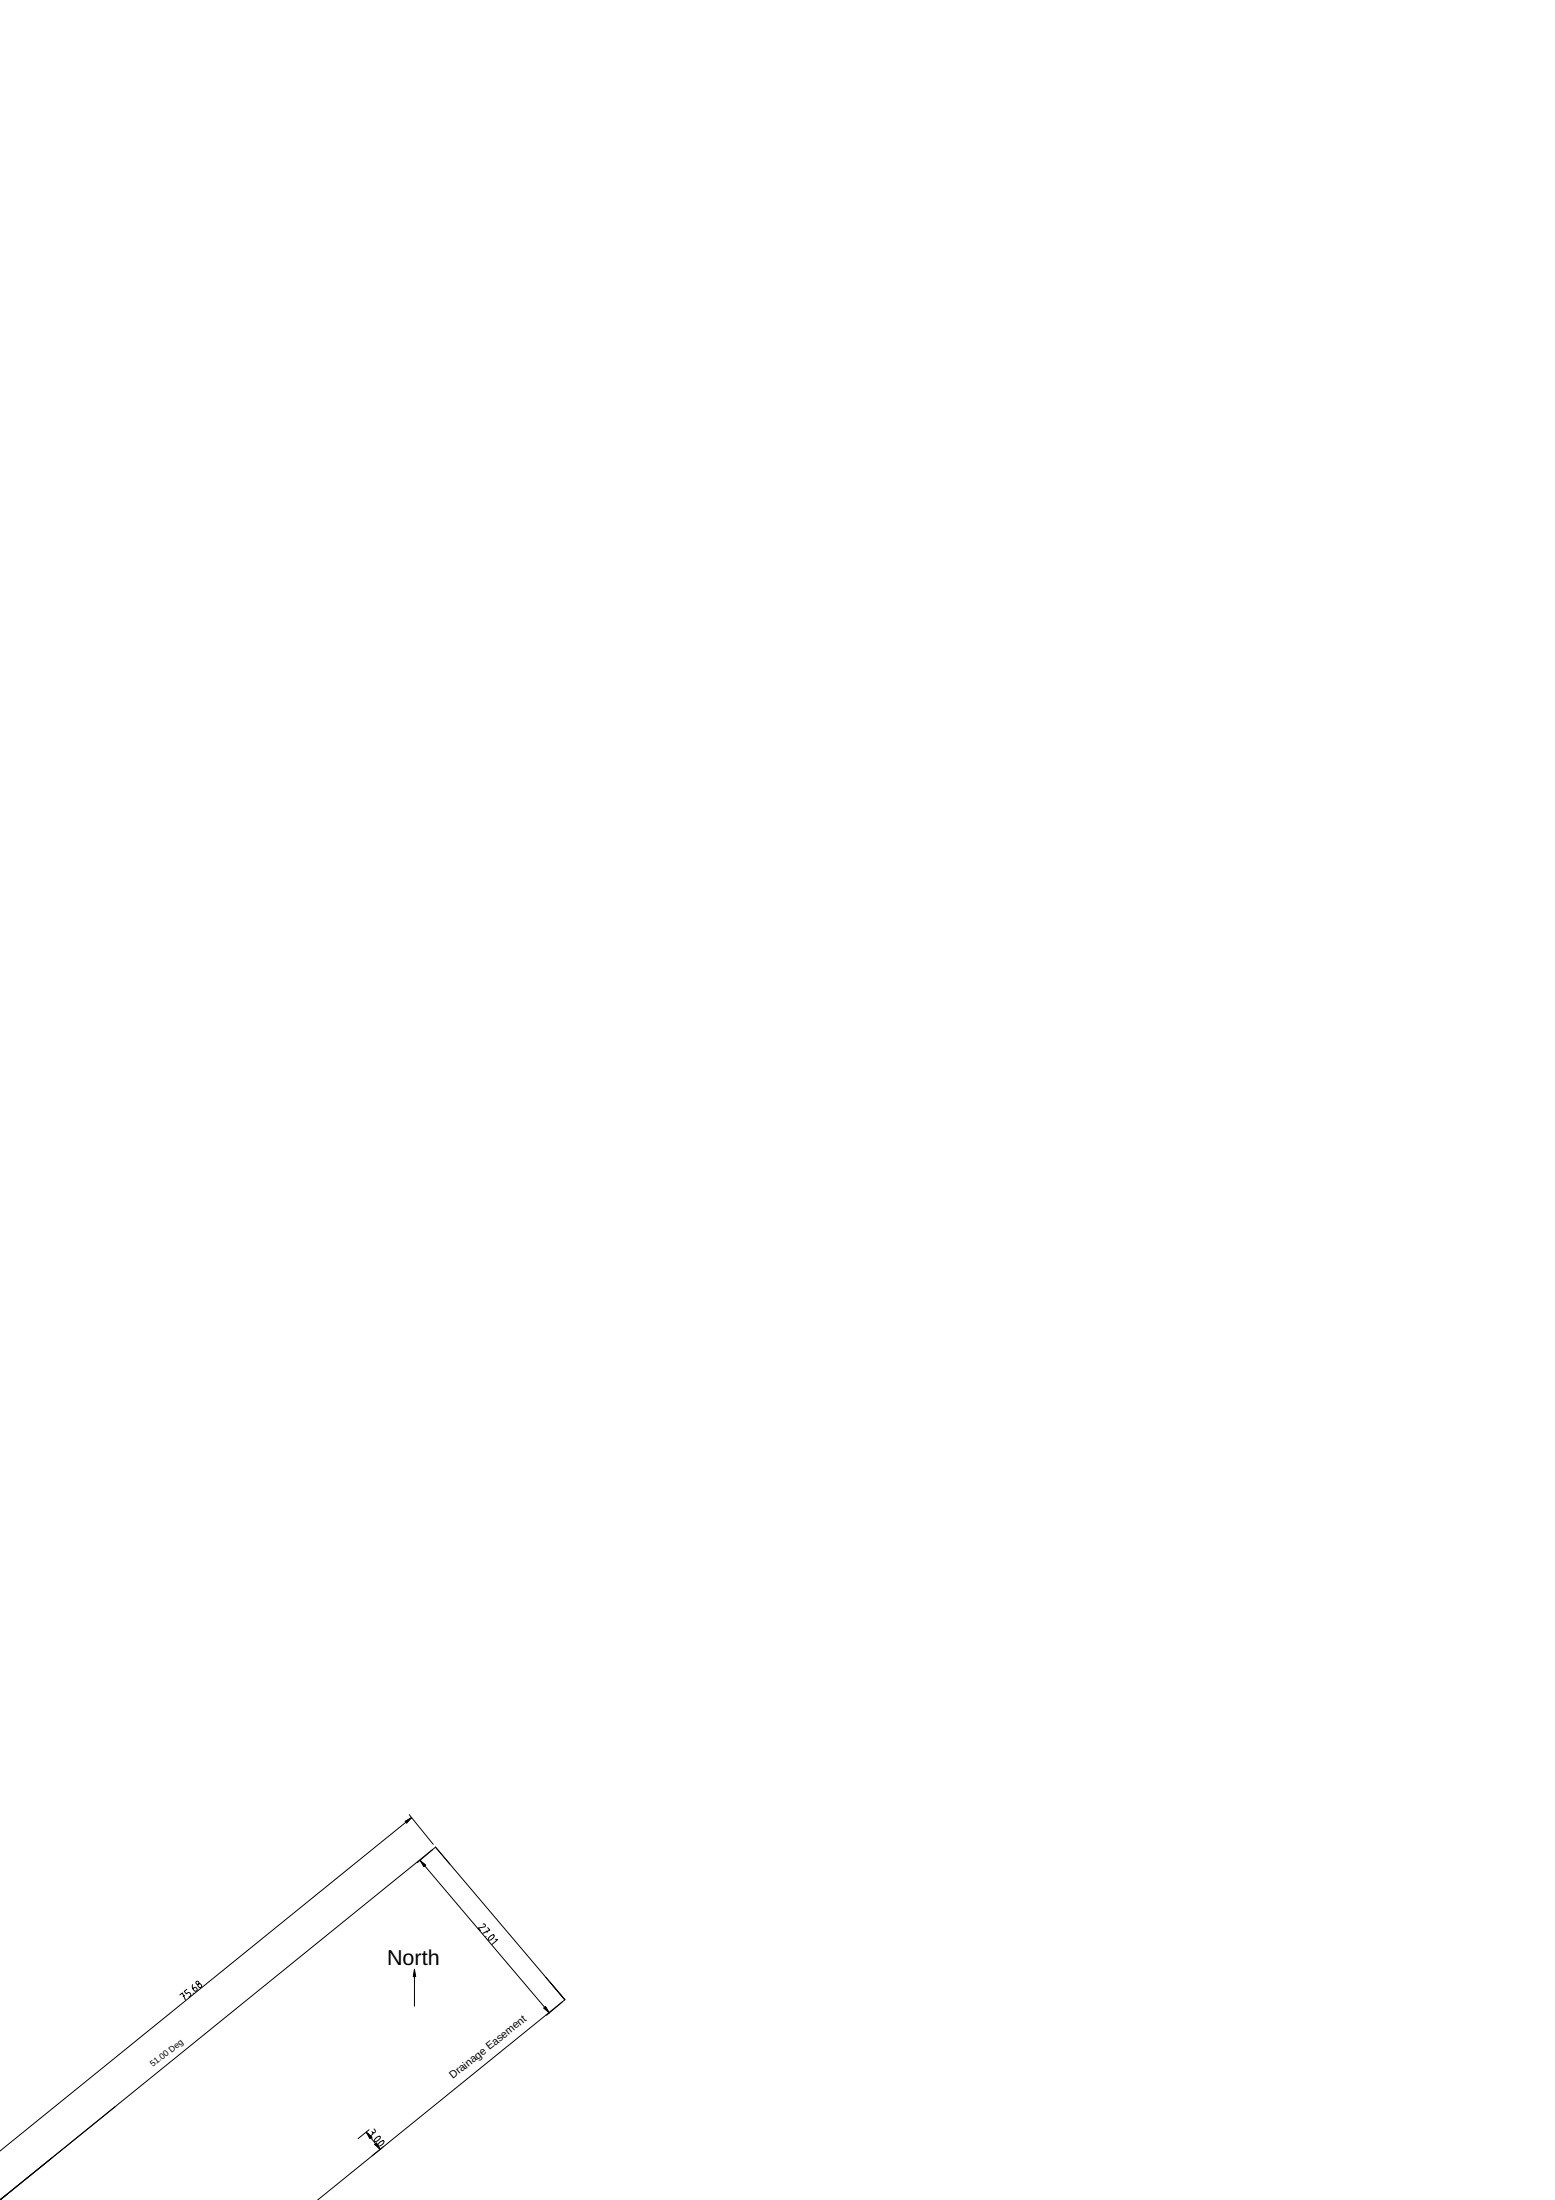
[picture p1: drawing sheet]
<svg xmlns="http://www.w3.org/2000/svg" width="210mm" height="297mm" viewBox="0 0 210 297" stroke-linecap="round" stroke-linejoin="round" font-family="sans-serif">
<g fill="none" stroke="#000" stroke-width=".13">
<path d="M55.2 245l3.3 4M55.6 245.4l-55.6 45.1M56.7 251.2l17.5 20.6M58.4 249.7l-2.1 1.8M58.8 249.4l17.4 20.6-33.4 27.1M58.8 249.4l-58.8 47.6v.1M58.8 249.4l1.9 2.3M65.2 259.8l.3 .1v.2l-.9 .2 .3 .4M24.3 269.4l.3-.3 .4 .9M24.9 269.4l-.2 .2M25.2 268.6l-.3 .3 .3 .3 .2-.2 .2 .1 .1 .3-.2 .2M26 268v.3l.2 .5 .2 .1 .2-.2v-.2l-.2-.2-.4 .2"/>
<path d="M26.1 269.1v.1M55.9 265.9v5M65.6 261.5h.1M65.6 260.7l.2 .2M65.8 260.3l.3 .3-.9 .4M66.1 261.5l.4-.2h.2l-.2 .5-.5 .2-.1-.2zM66.9 261.8l.3 .1-.8 .6M75.9 270.3l-2.1 1.8M15.5 284.4l-15.6 12.7M49.4 287.9l1.9 2.3M49.8 287.6l-1.5 1.2M50.2 287.8l.1 .1"/>
<path d="M50.2 288.6v.1M50.5 287.4l.2 .4-.2 .2-.2-.1-.1 .3-.2 .1-.3-.2M50.7 288.7l.4-.3 .2 .1-.2 .5-.5 .2-.1-.2zM51.2 289.3l.4-.2h.2l-.2 .5-.5 .2-.1-.2z"/>
<circle cx="26.7" cy="267.7" r=".21"/>
<circle cx="27" cy="268.1" r=".26"/>
</g>
<path d="M54.7 245.9l.9-.5-.7 .8zM56.7 251.2l.8 .6-.3 .2zM55.9 265.9l.2 1h-.3zM73.4 271.1l.2-.2 .6 .9zM49.4 287.9l.8 .6-.3 .3zM50.6 289.5l.2-.2 .5 .9z" fill="#000"/>
<path d="M54.7 245.9l.9-.5-.7 .8zM56.7 251.2l.8 .6-.3 .2zM55.9 265.9l.2 1h-.3zM73.4 271.1l.2-.2 .6 .9zM49.4 287.9l.8 .6-.3 .3zM50.6 289.5l.2-.2 .5 .9z" fill="#000" stroke="#000" stroke-width=".13"/>
<text font-size="2.9" x="52.2" y="265.2">North</text>
<text font-size="1.5" x="61.1" y="280.7" transform="rotate(-39 61.1 280.7)">Drainage Easement</text>
<text font-size="1.2" x="20.6" y="279.1" transform="rotate(-38 20.6 279.1)">51.00 Deg</text>
</svg>
